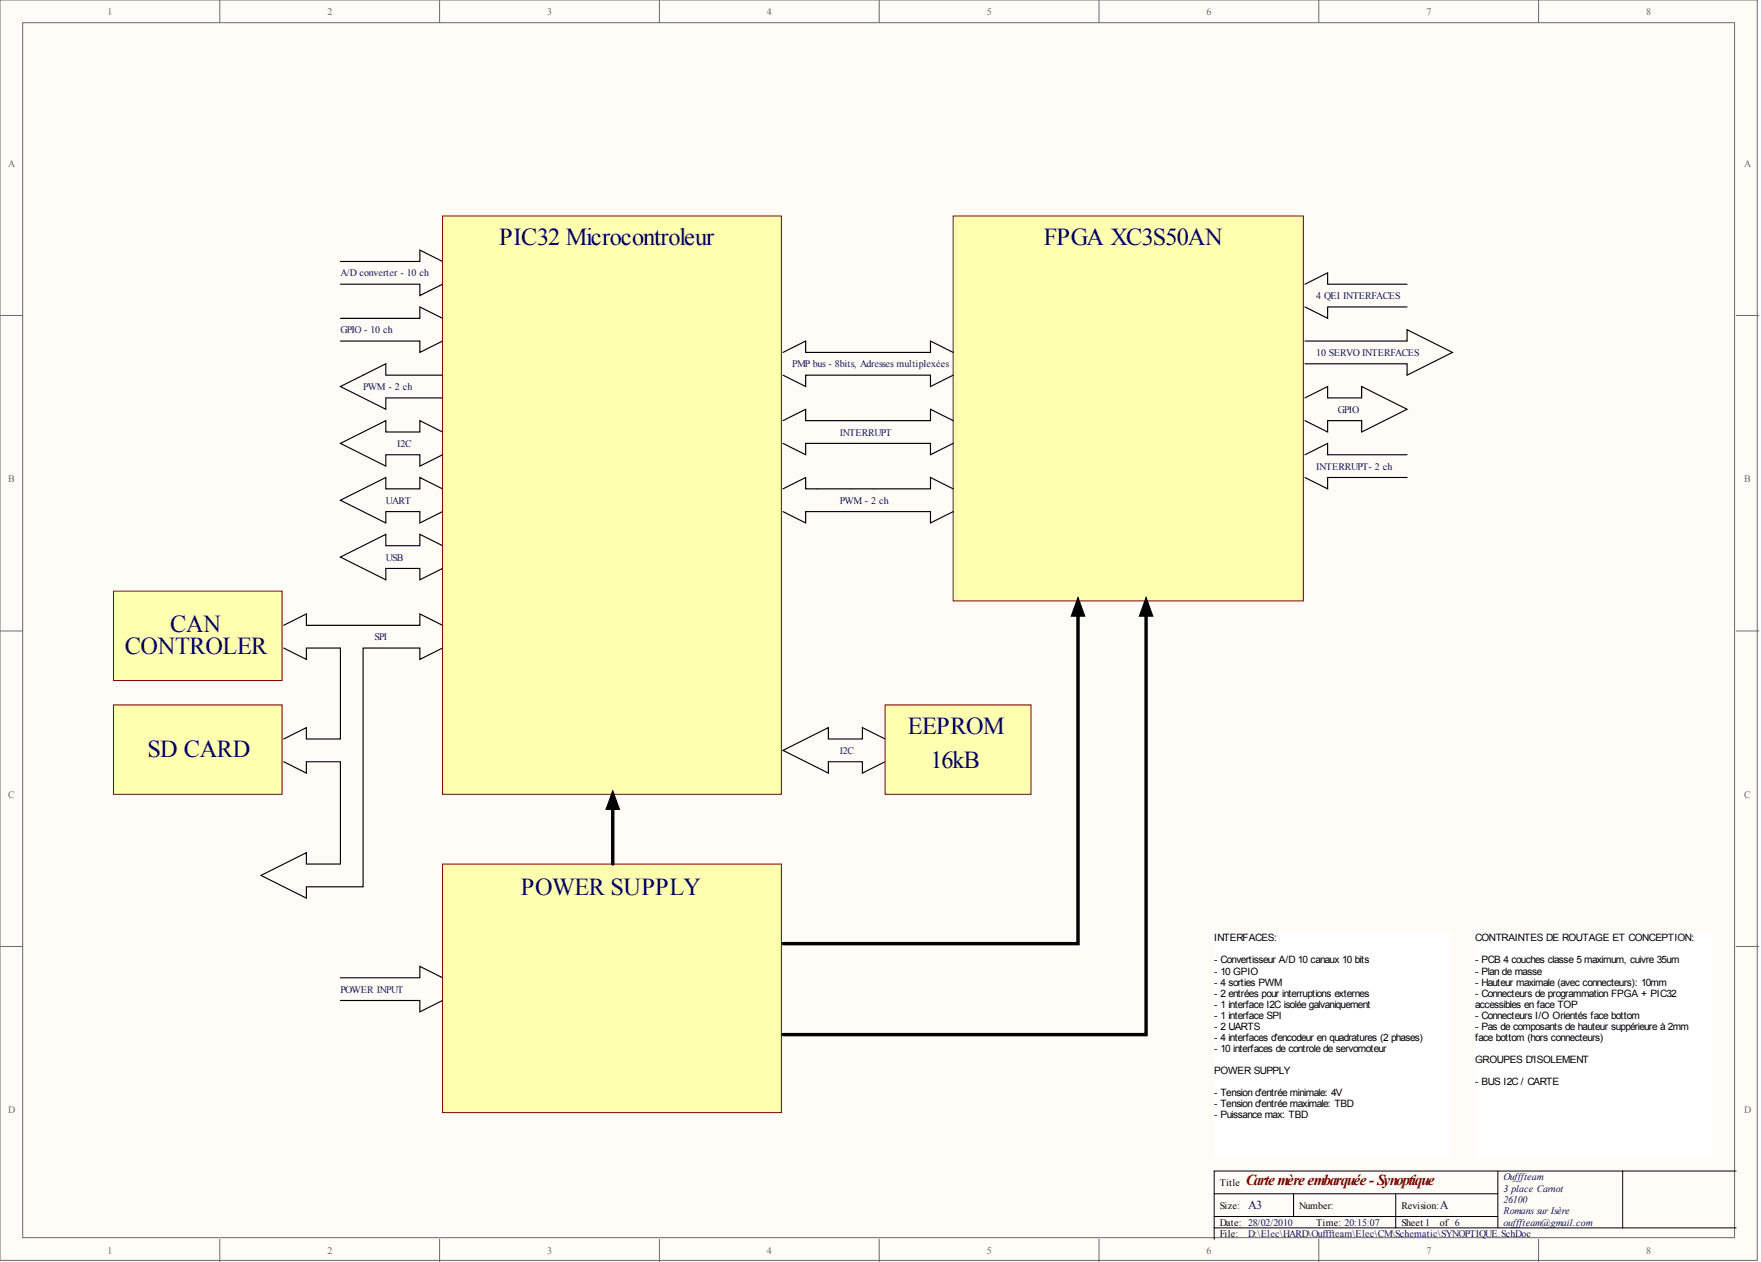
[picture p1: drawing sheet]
<svg xmlns="http://www.w3.org/2000/svg" width="393mm" height="282mm" viewBox="0 0 393 282" stroke-linecap="round" stroke-linejoin="round" font-family="sans-serif">
<g fill="#fffcf8" stroke="#696969" stroke-width=".22">
<path d="M0 0h392.5v281.5h-392.5z"/>
<path d="M5.1 5.1h382.3v271.3h-382.3z"/>
</g>
<g fill="none" stroke="#696969" stroke-width=".22">
<path d="M49.1 0v5.1M98.2 0v5.1M147.3 0v5.1M196.4 0v5.1M245.5 0v5.1M294.6 0v5.1M343.7 0v5.1M0 70.5h5.1M387.8 70.5h5.1M0 140.9h5.1M387.8 140.9h5.1M0 211.4h5.1"/>
<path d="M387.8 211.4h5.1M49.1 276.8v5.1M98.2 276.8v5.1M147.3 276.8v5.1M196.4 276.8v5.1M245.5 276.8v5.1M294.6 276.8v5.1M343.7 276.8v5.1"/>
</g>
<path d="M271.2 266.6h63.4M271.2 274.3h116.6M271.2 271.7h63.4M288.9 266.6v5.1M311.8 266.6v7.7M334.6 261.6v12.7M362.4 261.6h-91.2v15.2M387.8 261.6h-25.4v12.7" fill="none" stroke="#000" stroke-width=".22"/>
<g fill="#ffffb0" stroke="#800000" stroke-width=".22">
<path d="M98.8 48.2h75.7v129.2h-75.7z"/>
<path d="M212.9 48.2h78.2v86h-78.2z"/>
</g>
<path d="M174.9 78.7l5.1-2.5v2.5h2.5M195.2 78.7h12.6v-2.5l5.1 2.5M174.9 83.8l5.1 2.5v-2.5h27.8v2.5l5.1-2.5" fill="none" stroke="#000" stroke-width=".25"/>
<path d="M98.8 193h75.7v55.5h-75.7z" fill="#ffffb0" stroke="#800000" stroke-width=".22"/>
<path d="M240.8 134.6v76.2h-65.9M256 134.6v96.5h-81.1M136.9 177.8v15.2" fill="none" stroke="#000" stroke-width=".76"/>
<path d="M240.8 133.4l1.5 4.2h-3zM256 133.4l1.5 4.2h-3zM136.9 176.6l1.5 4.2h-3.1z" fill="#000" stroke="#000" stroke-width=".22"/>
<g fill="none" stroke="#000" stroke-width=".25">
<path d="M76 58.4h17.8v-2.5l5 2.5M76 63.5h17.8v2.5l5-2.5M76 71.1h17.8v-2.5l5 2.5M76 76.2h17.8v2.5l5-2.5M182.5 78.7h12.7M291.5 63.5l5-2.6v2.6h17.8M291.5 68.6l5 2.5v-2.5h17.8M291.5 76.2h22.8v-2.6l10.1 5.1-10.1 5.1v-2.5h-22.8M98.8 83.8h-12.6v-2.5l-10.2 5 10.2 5.1v-2.5h12.6M98.8 96.5l-5-2.5v2.5h-7.6v-2.5l-10.2 5 10.2 5.1v-2.5h7.6v2.5l5-2.5M174.9 94l5.1-2.6v2.6h27.8v-2.6l5.1 2.6M174.9 99l5.1 2.6v-2.6h27.8v2.6l5.1-2.6"/>
<path d="M291.5 88.9l5-2.6v2.6h7.7v-2.6l10.1 5.1-10.1 5.1v-2.5h-7.7v2.5l-5-2.5M98.8 109.2l-5-2.6v2.6h-7.6v-2.6l-10.2 5.1 10.2 5.1v-2.5h7.6v2.5l5-2.5M291.5 101.6l5-2.6v2.6h17.8M291.5 106.6l5 2.6v-2.6h17.8M98.8 121.9l-5-2.6v2.6h-7.6v-2.6l-10.2 5.1 10.2 5.1v-2.5h7.6v2.5l5-2.5M197.7 165.1l-5.1-2.6v2.6h-7.6v-2.6l-10.1 5.1 10.1 5.1v-2.6h7.6v2.6l5.1-2.6M76 218.4h17.8v-2.6l5 2.6M76 223.5h17.8v2.5l5-2.5"/>
</g>
<g fill="#fff" stroke="#fff" stroke-width=".22">
<path d="M271.2 208.2h52.9v50.5h-52.9z"/>
<path d="M329.5 208.2h52.9v50.5h-52.9z"/>
</g>
<path d="M197.7 157.4h32.6v20h-32.6z" fill="#ffffb0" stroke="#800000" stroke-width=".22"/>
<path d="M174.9 109.2l5.1-2.6v2.6h27.8v-2.6l5.1 2.6M174.9 114.3l5.1 2.5v-2.5h27.8v2.5l5.1-2.5" fill="none" stroke="#000" stroke-width=".25"/>
<g fill="#ffffb0" stroke="#800000" stroke-width=".22">
<path d="M25.3 132h37.7v20h-37.7z"/>
<path d="M25.3 157.4h37.7v20h-37.7z"/>
</g>
<path d="M63.4 139.7l5-2.6v2.6h25.4v-2.6l5 2.6M63.4 144.7l5 2.6v-2.6h7.6v20.4h-7.6v-2.6l-5 2.6M98.8 144.7l-5 2.6v-2.6h-12.7v53.4h-12.7v2.5l-10.1-5.1 10.1-5v2.5h7.6v-22.9h-7.6v2.6l-5-2.6" fill="none" stroke="#000" stroke-width=".25"/>
<g font-size="5.4" fill="#000080">
<text x="111.5" y="54.7">PIC32 Microcontroleur</text>
<text x="233.2" y="54.7">FPGA XC3S50AN</text>
<text x="38" y="141">CAN</text>
<text x="27.9" y="146.1">CONTROLER</text>
<text x="202.8" y="163.9">EEPROM</text>
<text x="32.9" y="169">SD CARD</text>
<text x="207.8" y="171.5">16kB</text>
<text x="116.3" y="200">POWER SUPPLY</text>
</g>
<text font-size="3.4" fill="#800000" x="278.3" y="264.8">Carte mère embarquée - Synoptique</text>
<g font-size="2.7" fill="#000080">
<text x="278.8" y="269.9">A3</text>
<text x="321.6" y="269.9">A</text>
</g>
<g font-size="2.3">
<text x="271.2" y="210.3">I</text>
<text x="271.2" y="215.2">- Convertisseur A/D 10 canaux 10 bits</text>
<text x="271.9" y="210.3">NTERFACES:</text>
<text x="329.5" y="210.3">CONTRAINTES DE ROUTAGE ET CONCEPTION:</text>
<text x="329.5" y="215.2">- PCB 4 couches classe 5 maximum, cuivre 35um</text>
<text x="271.2" y="217.7">- 10 GPIO</text>
<text x="271.2" y="220.1">- 4 sorties PWM</text>
<text x="329.5" y="217.7">- Plan de masse</text>
<text x="329.5" y="220.1">- Hauteur maximale (avec connecteurs): 10mm</text>
<text x="271.2" y="222.6">- 2 entrées pour interruptions externes</text>
<text x="271.2" y="225.1">- 1 interface I2C isolée galvaniquement</text>
<text x="271.2" y="227.5">- 1 interface SPI</text>
<text x="329.5" y="222.6">- Connecteurs de programmation FPGA + PIC32</text>
<text x="329.5" y="225.1">accessibles en face TOP</text>
<text x="329.5" y="227.5">- Connecteurs I/O Orientés face bottom</text>
<text x="271.2" y="230">- 2 UARTS</text>
<text x="271.2" y="232.4">- 4 interfaces d'encodeur en quadratures (2 phases)</text>
<text x="329.5" y="230">- Pas de composants de hauteur suppérieure à 2mm</text>
<text x="329.5" y="232.4">face bottom (hors connecteurs)</text>
<text x="271.2" y="234.9">- 10 interfaces de controle de servomoteur</text>
<text x="271.2" y="239.8">POWER SUPPLY</text>
<text x="329.5" y="237.4">GROUPES D'ISOLEMENT</text>
<text x="271.2" y="244.8">- Tension d'entrée minimale: 4V</text>
<text x="329.5" y="242.3">- BUS I2C / CARTE</text>
<text x="271.2" y="247.2">- Tension d'entrée maximale: TBD</text>
<text x="271.2" y="249.7">- Puissance max: TBD</text>
</g>
<g font-size="2.2" fill="#696969">
<text x="24" y="3.3">1</text>
<text x="73.1" y="3.3">2</text>
<text x="122.2" y="3.3">3</text>
<text x="171.3" y="3.3">4</text>
<text x="220.4" y="3.3">5</text>
<text x="269.5" y="3.3">6</text>
<text x="318.6" y="3.3">7</text>
<text x="367.7" y="3.3">8</text>
<text x="1.8" y="37.2">A</text>
<text x="389.6" y="37.2">A</text>
<text x="1.8" y="107.7">B</text>
<text x="389.6" y="107.7">B</text>
<text x="1.8" y="178.1">C</text>
<text x="389.6" y="178.1">C</text>
<text x="1.8" y="248.6">D</text>
<text x="389.6" y="248.6">D</text>
<text x="24" y="280.1">1</text>
<text x="73.1" y="280.1">2</text>
<text x="122.2" y="280.1">3</text>
<text x="171.3" y="280.1">4</text>
<text x="220.4" y="280.1">5</text>
<text x="269.5" y="280.1">6</text>
<text x="318.6" y="280.1">7</text>
<text x="367.7" y="280.1">8</text>
</g>
<g font-size="2.2" fill="#000080">
<text x="76" y="61.7">A/D converter - 10 ch</text>
<text x="294" y="66.8">4 QEI INTERFACES</text>
<text x="76" y="74.4">GPIO - 10 ch</text>
<text x="177" y="82.1">PMP bus - 8bits, Adresses multiplexées</text>
<text x="294" y="79.5">10 SERVO INTERFACES</text>
<text x="81.1" y="87.1">PWM - 2 ch</text>
<text x="298.8" y="92.2">GPIO</text>
<text x="88.7" y="99.8">I2C</text>
<text x="187.6" y="97.3">INTERRUPT</text>
<text x="294" y="104.9">INTERRUPT- 2 ch</text>
<text x="86.2" y="112.5">UART</text>
<text x="187.6" y="112.5">PWM - 2 ch</text>
<text x="86.2" y="125.2">USB</text>
<text x="83.6" y="143">SPI</text>
<text x="187.6" y="168.4">I2C</text>
<text x="76" y="221.7">POWER INPUT</text>
<text x="335.8" y="263.6">Oufffteam</text>
<text x="335.8" y="266.2">3 place Carnot</text>
<text x="335.8" y="268.7">26100</text>
<text x="335.8" y="271.2">Romans sur Isère</text>
<text x="335.8" y="273.8">oufffteam@gmail.com</text>
<text x="278.8" y="276.3">D:\Elec\HARD\Oufffteam\Elec\CM\Schematic\SYNOPTIQUE.SchDoc</text>
</g>
<g font-size="2.2">
<text x="272.5" y="264.9">Title</text>
<text x="272.5" y="270">Size:</text>
<text x="290.2" y="270">Number:</text>
<text x="313" y="270">Revision:</text>
<text x="272.5" y="273.8">Date: 28/02/2010</text>
<text x="294" y="273.8">Time: 20:15:07</text>
<text x="313" y="273.8">Sheet 1</text>
<text x="321.6" y="273.8">of 6</text>
<text x="272.5" y="276.3">File:</text>
</g>
</svg>
